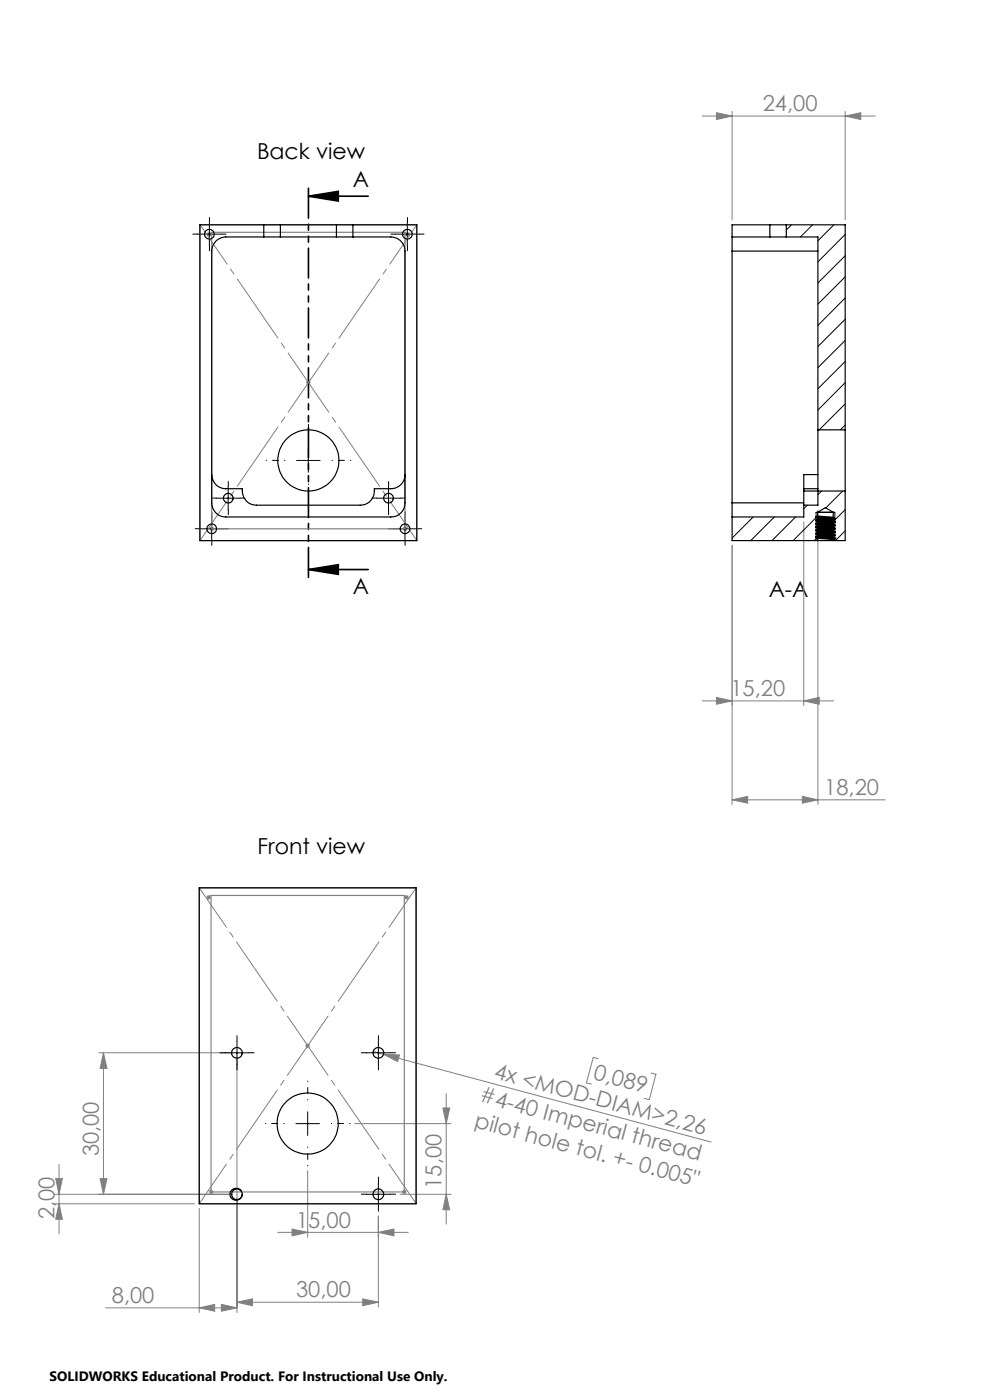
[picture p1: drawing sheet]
<svg xmlns="http://www.w3.org/2000/svg" width="210mm" height="297mm" viewBox="0 0 210 297" stroke-linecap="round" stroke-linejoin="round" font-family="sans-serif">
<path d="M65.4 41.6h12.7M65.4 41.6l6.4-1v2zM65.4 120.8h12.7M65.4 120.8l6.4-1v2z" fill="none" stroke="#000" stroke-width=".35"/>
<g fill="none" stroke="#808080" stroke-width=".21">
<path d="M148.9 24.6h36.7M152 23.9l3.3 .7-3.3 .8zM155.3 23.6v23.1M179.3 24.6l3.3-.7v1.5zM179.3 23.6v23.1M43.9 49.7h1M44.1 49.3l.7 .7M44.4 49.2v1M44.8 49.3l-.7 .7M85.9 49.7h1M86 49.3l.8 .7M86.4 49.2v1"/>
<path d="M86.8 49.3l-.8 .7M64.9 81.2h1M65.1 80.8l.7 .7M65.4 80.7v1M65.8 80.8l-.7 .7M44.4 112.2h1M44.6 111.8l.7 .7M44.9 111.7v1M45.3 111.8l-.7 .7M85.4 112.2h1M85.5 111.8l.8 .7M85.9 111.7v1"/>
<path d="M86.3 111.8l-.8 .7M155.3 115.7v55M170.5 110.7v39M173.5 108.2v62.5M148.9 148.7h27.9M152 148l3.3 .7-3.3 .7zM170.5 148.7l3.3-.7v1.4zM155.3 169.7l3.3-.8v1.5zM155.3 169.7h32.4M170.2 168.9l3.3 .8-3.3 .7zM43.7 190.4h1.1M43.9 190l.7 .7"/>
<path d="M44.3 189.9v.9M44.6 190l-.7 .7M85.8 190.4h.9M85.9 190l.7 .7M86.3 189.9v.9M86.6 190l-.7 .7M21 223.3h28.2M21.9 223.3l.8 3.4h-1.5zM21.9 223.3v30.1M50.3 224.4v54M64.8 221.9h1M64.9 221.5l.7 .7"/>
<path d="M65.3 221.4v1M65.6 221.5l-.7 .7M75.2 238.4h20.5M79.2 223.1l2.2 .6M81.4 223.7l3.3 .1-.4 1.4zM81.4 223.7l69.4 18.6M93.9 235.1h1.5l-.7 3.3zM94.7 232v27.7M126.9 224.6l-1.1-.3-1.4 5.4 1 .3M138.1 227.6l1 .3-1.4 5.4-1-.3M11.5 253.4h37.7M11.5 255.4h29.8"/>
<path d="M11.8 250h1.4l-.7 3.4zM12.5 255.4l.7 3.3h-1.4zM12.5 247v14.7M21.2 250h1.5l-.8 3.4zM42.3 256.4v22M44.3 252.9h1M44.4 252.5l.7 .7M44.8 252.4v1M45.1 252.5l-.7 .7M65.3 248.4v14.1M80.3 258v19.3M84.9 253.4h10.8"/>
<path d="M85.3 252.9h1M85.4 252.5l.7 .7M85.8 252.4v1M86.1 252.5l-.7 .7M94.7 253.4l.7 3.2h-1.5zM22.4 277.5h27.9M42.3 277.5l3.2-.8v1.5zM47 276.7l3.3 .8-3.3 .7zM50.3 276.3l3.3-.7v1.4zM50.3 276.3h30M58.9 261.4h27.7M61.9 260.7l3.4 .7-3.4 .8z"/>
<path d="M76.9 275.6l3.4 .7-3.4 .7zM80.3 261.4l3.3-.7v1.5z"/>
</g>
<path d="M65.4 39.6v83.2" fill="none" stroke="#000" stroke-width=".35" stroke-dasharray="6.3 1.3 1.3 1.3 1.3 1.3" stroke-dashoffset="-.3"/>
<g fill="none" stroke="#000" stroke-width=".21" stroke-dasharray="15.2 1.3 1.3 1.3">
<path d="M41.9 49.7h-1M44.4 47.2v-1.1M44.4 52.2v1M46.9 49.7h1.1M83.9 49.7h-1M86.4 47.2v-1.1M86.4 52.2v1M88.9 49.7h1.1M42.4 112.2h-1M44.9 109.7v-1.1M44.9 114.7v1M45.9 105.7h-1"/>
<path d="M47.4 112.2h1.1M48.4 103.2v-1.1M48.4 108.2v1M50.9 105.7h1.1M79.9 105.7h-1M82.4 103.2v-1.1M82.4 108.2v1M83.4 112.2h-1M84.9 105.7h1.1M85.9 109.7v-1.1M85.9 114.7v1M88.4 112.2h1.1"/>
<path d="M47.8 223.3h-1.2M50.3 220.8v-1.1M50.3 225.8v1.2M52.8 223.3h1.1M77.8 223.3h-1.2M80.3 220.8v-1.1M80.3 225.8v1.2M82.8 223.3h1.1M77.8 253.3h-1.2M80.3 250.8v-1.1M80.3 255.8v1.2M82.8 253.3h1.1"/>
</g>
<path d="M60.4 97.7h-4M65.4 92.7v-4M70.4 97.7h4M65.4 102.7v4M60.3 238.3h-4M65.3 233.3v-4M70.3 238.3h4M65.3 243.3v4" fill="none" stroke="#000" stroke-width=".21" stroke-dasharray="15.2 1.3 1.3 1.3" stroke-dashoffset="15.2"/>
<g fill="none" stroke="#000" stroke-width=".21">
<path d="M41.9 49.7h5M44.4 47.2v5M83.9 49.7h5M86.4 47.2v5M62.9 97.7h5M65.4 95.2v5M42.4 112.2h5M44.9 109.7v5M45.9 105.7h5M48.4 103.2v5M79.9 105.7h5M82.4 103.2v5"/>
<path d="M83.4 112.2h5M85.9 109.7v5M173.1 108.7v.9M173.1 109.7v.6M173.1 110.5v.6M173.1 111.2v.5M173.1 111.9v.5M173.1 112.6v.5M173.1 113.3v.5M173.1 113.9v.8M177.1 108.7v1.3M177.1 110.1v.6"/>
<path d="M177.1 110.8v.6M177.1 111.5v.6M177.1 112.2v.6M177.1 112.9v.6M177.1 113.6v.6M177.1 114.3v.4M47.8 223.3h4.9M50.3 220.9v4.9M62.8 238.4h5M65.3 235.9v5M77.8 223.3h5M80.3 220.9v4.9"/>
<path d="M77.8 253.4h5M80.3 250.9v5"/>
</g>
<path d="M42.4 47.7l46 67M42.4 114.7l46-67M88.3 188.3l-46 67M88.3 255.3l-46-67" fill="none" stroke="#808080" stroke-width=".21" stroke-dasharray="15.2 1.3 1.3 1.3" stroke-dashoffset="5.1"/>
<path d="M42.4 47.7h46v67h-46zM44.9 49.3h41v62.9h-41zM42.3 188.3h46v67.1h-46zM44.8 190h41v62.9h-41z" fill="none" stroke="#808080" stroke-width=".25"/>
<path d="M173.1 108.7h4" fill="none" stroke="#000" stroke-width=".25"/>
<path d="M65.4 41.6l6.4-1v2zM65.4 120.8l6.4-1v2z" fill="#000"/>
<g fill="#808080">
<path d="M81.4 223.7l3.3 .1-.4 1.4z"/>
<path d="M170.5 148.7l3.3-.7v1.4zM152 148l3.3 .7-3.3 .7zM76.9 275.6l3.4 .7-3.4 .7zM50.3 276.3l3.3-.7v1.4zM80.3 261.4l3.3-.7v1.5zM61.9 260.7l3.4 .7-3.4 .8zM47 276.7l3.3 .8-3.3 .7zM42.3 277.5l3.2-.8v1.5z"/>
<path d="M152 23.9l3.3 .7-3.3 .8zM179.3 24.6l3.3-.7v1.5z"/>
<path d="M94.7 253.4l.7 3.2h-1.5zM93.9 235.1h1.5l-.7 3.3z"/>
<path d="M21.9 223.3l.8 3.4h-1.5zM21.2 250h1.5l-.8 3.4zM11.8 250h1.4l-.7 3.4zM12.5 255.4l.7 3.3h-1.4z"/>
<path d="M155.3 169.7l3.3-.8v1.5zM170.2 168.9l3.3 .8-3.3 .7z"/>
</g>
<g fill="none" stroke="#000" stroke-width=".25">
<path d="M56 50.3h-8.1a3 3 0 0 0-3 3v53.4a3 3 0 0 0 3 3h35a3 3 0 0 0 3-3v-53.4a2.99 2.99 0 0 0-3-3h-8M56 47.7h3.5M56 50.3h3.5M56 47.7h-13.6v67h46v-67h-13.5M56 47.7v2.6M59.5 47.7h11.9M59.5 50.3h11.9M59.5 47.7v2.6M71.4 47.7h3.5M71.4 50.3h3.5M71.4 47.7v2.6M74.9 47.7v2.6"/>
<path d="M155.3 50.3v3M155.3 50.3h8M155.3 53.3v53.4M155.3 53.3h18.2M163.3 50.3h3.5M163.3 47.7h3.5M163.3 47.7h-8v2.6M163.3 47.7v2.6M166.8 47.7h12.5v43.5M166.8 50.3h6.7v40.9M166.8 47.7v2.6M173.5 91.2v16h-3"/>
<path d="M173.5 91.2h5.8M179.3 91.2v13M44.9 100.7a3 3 0 0 0 3 3h3.5a3.1 3.1 0 0 0 3 3.5h22a3.1 3.1 0 0 0 3-3.5h3.5a3 3 0 0 0 3-3M49.4 105.7v.2M83.4 105.7v.2M155.3 106.7v3M155.3 109.7v5h18.1M155.3 106.7h15.2M170.5 104.2v3M170.5 107.2v2.5h-15.2M170.5 103.7h3M170.5 103.7v.5"/>
<path d="M170.5 104.2h8.8M173.1 109.6l.3 .4M173.1 113.2l.3 .2M173.1 111.8l.3 .3M173.1 111.2l.3 .2M173.1 110.3l.3 .4M173.1 112.5l.3 .2M173.1 113.8l.3 .4M173.1 111.1v.1M173.1 111.8h.1M173.1 113.8l4 .4M173.1 109.6l4 .4"/>
<path d="M173.1 111.8l4 .3M173.1 113.2l4 .3M173.1 111.1l4 .3M173.1 110.3l4 .4M173.1 112.5l4 .3M173.1 111.9l4 .3M173.1 111.2l4 .3M173.1 109.8l4 .3M173.1 113.3l4 .3M173.1 110.5l4 .3M173.1 112.6l4 .3M173.1 114l4 .3"/>
<path d="M173.4 110l3.3 .3M173.4 110.1l3.3 .4M173.4 113.4l3.3 .4M173.4 113.6l3.3 .4M173.4 112.1l3.3 .3M173.4 112.3l3.3 .3M173.4 111.4l3.3 .3M173.4 111.5l3.3 .4M173.4 110.7l3.3 .3M173.4 110.8l3.3 .4M173.4 112.7l3.3 .4M173.4 112.9l3.3 .4"/>
<path d="M173.4 114.2l3.3 .3M173.4 114.7h3.3M173.4 110.8l-.3 .3M173.4 111.5l-.3 .3M173.4 112.3l-.3 .2M173.4 112.9l-.3 .3M173.4 113.6l-.3 .2M173.4 109.4l-.3 .2M173.4 110.1l-.3 .2M173.4 109.4l3.3 .4M173.4 108.7h3.3M173.4 108.7v.7"/>
<path d="M173.4 110v.1M173.4 110.7v.1M173.4 111.4v.1M173.4 112.1v.2M173.4 112.7v.2M173.4 113.4v.2M173.4 114.2v.5M173.4 108.7l1.7-1 1.6 1M173.5 100.7h-3v3M176.7 114l.4 .2M176.7 113.3l.4 .3M176.7 112.6l.4 .3"/>
<path d="M176.7 111.9l.4 .3M176.7 111.2l.4 .3M176.7 110.5l.4 .3M176.7 109.8l.4 .3M176.7 108.7v1.1M176.7 110.3v.2M176.7 111v.2M176.7 111.7v.2M176.7 112.4v.2M176.7 113.1v.2M176.7 113.8v.2M176.7 114.5v.2"/>
<path d="M177.1 110.1l-.4 .2M177.1 113.6l-.4 .2M177.1 112.2l-.4 .2M177.1 111.5l-.4 .2M177.1 110.8l-.4 .2M177.1 112.9l-.4 .2M177.1 114.3l-.4 .2M177.1 114.2v.1M177.1 114.2h.1M179.3 104.2v10.5h-2.6M42.3 188.3h46v67.1h-46zM51.4 223.3l-.1 .3"/>
<path d="M81.4 223.3v.3M51.1 252.6a1.12 1.12 0 0 0-1.6 0 1.12 1.12 0 0 0-.1 1.6 1.12 1.12 0 0 0 1.6 0M51.4 253.4l-.1 .4M81.4 253.4v.2"/>
<circle cx="44.4" cy="49.7" r="1.02"/>
<circle cx="86.4" cy="49.7" r="1.03"/>
<circle cx="65.4" cy="97.7" r="6.5"/>
<circle cx="44.9" cy="112.2" r="1.03"/>
<circle cx="48.4" cy="105.7" r="1.03"/>
<circle cx="82.4" cy="105.7" r="1.03"/>
<circle cx="85.9" cy="112.2" r="1.03"/>
<circle cx="50.3" cy="223.4" r="1.12"/>
<circle cx="65.3" cy="238.4" r="6.5"/>
<circle cx="80.3" cy="223.4" r="1.12"/>
<circle cx="50.1" cy="253.3" r="1.29"/>
<circle cx="80.3" cy="253.4" r="1.13"/>
</g>
<g fill="none" stroke="#000" stroke-width=".21">
<path d="M167.9 47.7l-1.1 1.1M172.4 47.7l-2.6 2.6M176.9 47.7l-3.4 3.4M179.3 49.7l-5.8 5.9M179.3 54.3l-5.8 5.7M179.3 58.7l-5.8 5.8M179.3 63.2l-5.8 5.8M179.3 67.7l-5.8 5.8M179.3 72.2l-5.8 5.8M179.3 76.7l-5.8 5.8M179.3 90.2l-1 1M179.3 81.2l-5.8 5.8"/>
<path d="M179.3 85.7l-5.5 5.5M159.8 109.7l-4.5 4.5M164.3 109.7l-5.1 5M168.8 109.7l-5 5M171.2 107.2l-.7 .7M173.1 109.8l-4.9 4.9M173.3 114.1l-.6 .6M174.3 104.2l-.8 .7M178.8 104.2l-3.6 3.5M179.3 108.1l-2.5 2.5M179.3 112.6l-2.1 2.1"/>
</g>
<g font-size="4.7" fill="#808080">
<text x="161.8" y="23.6">24,00</text>
<text x="154.9" y="147.6">15,20</text>
<text x="174.8" y="168.6">18,20</text>
<text x="101.5" y="233.7" transform="rotate(15 101.5 233.7)">#4-40 Imperial thread</text>
<text x="104.6" y="228.7" transform="rotate(15 104.6 228.7)">4x &lt;MOD-DIAM&gt;2,26</text>
<text x="125.7" y="229" transform="rotate(15 125.7 229)">0,089</text>
<text x="100.5" y="239.1" transform="rotate(15 100.5 239.1)">pilot hole tol. +- 0.005&quot;</text>
<text x="21" y="245.3" transform="rotate(-90 21 245.3)">30,00</text>
<text x="93.7" y="252.2" transform="rotate(-90 93.7 252.2)">15,00</text>
<text x="11.5" y="258.6" transform="rotate(-90 11.5 258.6)">2,00</text>
<text x="62.8" y="260.4">15,00</text>
<text x="62.8" y="275.2">30,00</text>
<text x="23.7" y="276.4">8,00</text>
</g>
<g font-size="4.7">
<text x="54.5" y="33.7">Back view</text>
<text x="74.9" y="39.6">A</text>
<text x="74.9" y="126.1">A</text>
<text x="163.1" y="126.6">A-A</text>
<text x="54.6" y="181.2">Front view</text>
</g>
<text font-size="2.9" x="10.5" y="292.9">SOLIDWORKS Educational Product. For Instructional Use Only.</text>
</svg>
